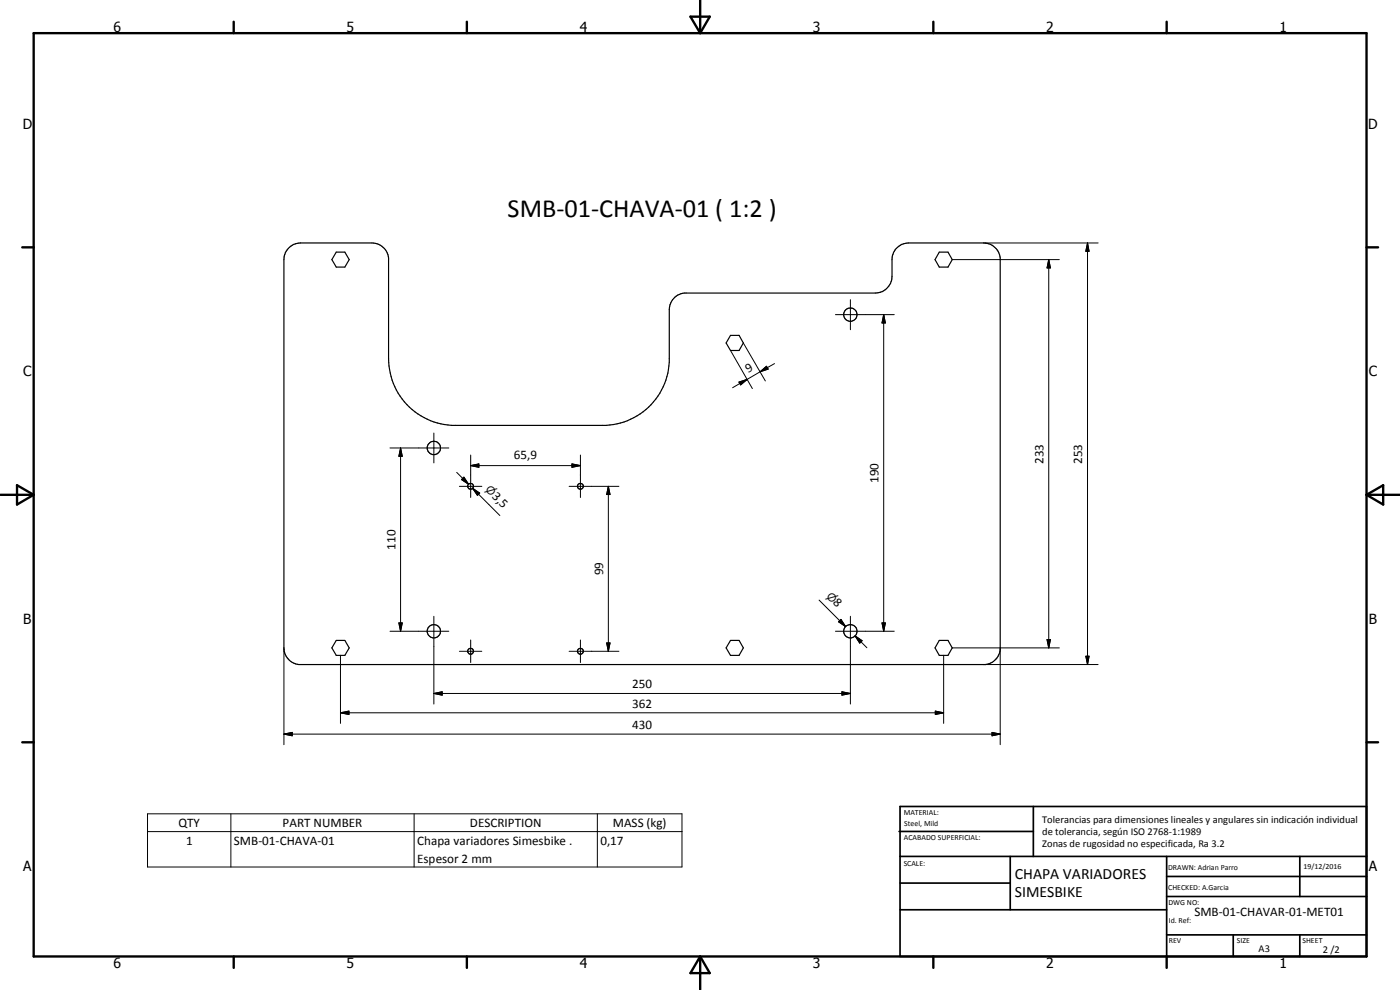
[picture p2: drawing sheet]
<svg xmlns="http://www.w3.org/2000/svg" width="420mm" height="297mm" viewBox="0 0 420 297" stroke-linecap="round" stroke-linejoin="round" font-family="sans-serif">
<g fill="none" stroke="#000" stroke-width=".35">
<path d="M86.5 74.5a4.8 4.8 0 0 1 3.7-1.6h21.4a5 5 0 0 1 5 4.5v30.3a20.1 20.1 0 0 0 18.9 19.9h46.4a20 20 0 0 0 19-18.9v-15.8a5 5 0 0 1 4.4-5h57.4a5.1 5.1 0 0 0 5-5v-5a5 5 0 0 1 5-5h22.5a5 5 0 0 1 5 4.5v117.5a5.1 5.1 0 0 1-4.5 4.5h-206a5 5 0 0 1-4.5-5v-116.5a4.7 4.7 0 0 1 1.3-3.4zM100.9 75.6h2.6l1.3 2.3-1.3 2.2h-2.6l-1.3-2.2zM281.9 75.6h2.6l1.3 2.3-1.3 2.2h-2.6l-1.3-2.2zM219.2 100.6h2.6l1.3 2.3-1.3 2.3h-2.6l-1.3-2.3zM100.9 192.2h2.6l1.3 2.2-1.3 2.2h-2.6l-1.3-2.2zM219.2 192.2h2.6l1.3 2.2-1.3 2.2h-2.6l-1.3-2.2zM281.9 192.2h2.6l1.3 2.2-1.3 2.2h-2.6l-1.3-2.2z"/>
<circle cx="255.2" cy="94.4" r="2"/>
<circle cx="130.2" cy="134.4" r="2"/>
<circle cx="141.2" cy="145.9" r=".89"/>
<circle cx="174.2" cy="145.9" r=".88"/>
<circle cx="130.2" cy="189.4" r="2.01"/>
<circle cx="141.2" cy="195.4" r=".88"/>
<circle cx="174.2" cy="195.4" r=".88"/>
<circle cx="255.2" cy="189.4" r="2"/>
</g>
<g fill="none" stroke="#000" stroke-width=".71">
<path d="M10.1 9.9h400v277.1h-400zM70.1 6.5v3.4M140.1 6.5v3.4M207.2 5h5.8l-2.9 4.9zM210.1 0v9.9M280.1 6.5v3.4M350.1 6.5v3.4M6.7 74.2h3.4M410.1 74.2h3.5M.1 148.5h10M5.1 145.6l5 2.9-5 2.9zM410.1 148.5h10"/>
<path d="M410.1 148.5l5-2.9v5.8zM6.7 222.7h3.4M410.1 222.7h3.5M70.1 287v3.4M140.1 287v3.4M210.1 287v10M210.1 287l2.9 5h-5.8zM280.1 287v3.4M350.1 287v3.4"/>
</g>
<g fill="none" stroke="#000" stroke-width=".51">
<path d="M269.8 249.5h40.3M270.1 242h140v45h-140zM270.1 257h140M303.2 257v16M310.1 242v15M350.1 257v30M390.1 257v12M270.1 265h33.1M270.1 273h80M350.1 269h60M350.1 263h60M350.1 280.5h60"/>
<path d="M370.1 280.5v6.5M390.1 280.5v6.5"/>
</g>
<g fill="none" stroke="#000" stroke-width=".3">
<path d="M285.8 77.9h32.1M295.2 72.9h34.4M314.7 77.9l.5 2.5h-1zM314.7 77.9v116.5M326.4 72.9l.4 2.5h-.9zM326.4 72.9v126.5M250.7 94.4h17.7M255.2 89.9v9M265.2 94.4l.5 2.5h-1zM265.2 94.4v95M219.2 105.2l6.6 11.4M221.8 114.6l2.4-.8-1.9 1.7z"/>
<path d="M223.1 102.9l6.6 11.4M224.2 113.8l-4.3 2.5M228.1 111.5l1.9-1.6 .5 .8zM228.1 111.5l-3.9 2.3M232.4 109.1l-4.3 2.4M117 134.4h17.7M120.2 134.4l.5 2.5h-1zM120.2 134.4v55M130.2 129.9v9M141.3 139.7l2.4-.5v1zM141.3 139.7h32.9M141.3 136.5v12.8"/>
<path d="M171.7 139.2l2.5 .5-2.5 .5zM174.2 136.5v12.8M137.1 141.7l3.5 3.6M137.9 145.9h6.7M138.5 143.9l.7-.7 1.4 2.1zM139.2 143.2l1.4 2.1-2.1-1.4zM141.8 146.5l2.2 1.5-.7 .6zM141.8 146.5l8.2 8.2M170.8 145.9h14.9M182.6 145.9l.5 2.5h-1zM182.6 145.9v49.5M85.2 194.4v29"/>
<path d="M102.2 196.6v20.4M117 189.4h17.7M119.7 186.9h1l-.5 2.5zM130.2 184.9v26.3M137.9 195.4h6.7M141.3 192v6.8M170.8 195.4h14.9M174.2 192v6.8M182.1 192.9h1l-.5 2.5zM245.8 180l8 8M250.7 189.4h17.7M251.7 186.6l.7-.8 1.4 2.2z"/>
<path d="M252 186.2l1.8 1.8M252.4 185.8l1.4 2.2-2.1-1.4zM255.2 184.9v26.3M256.6 190.8l2.1 1.4-.7 .8zM256.6 190.8l3.6 3.6M264.7 186.9h1l-.5 2.5zM283.2 196.6v20.4M285.8 194.4h32.1M295.2 199.4h34.4M300.2 194.4v29M314.2 191.9h1l-.5 2.5zM325.9 196.9h.9l-.4 2.5z"/>
<path d="M102.2 213.9l2.5-.5v1zM102.2 213.9h181M130.2 208.1l2.5-.5v1zM130.2 208.1h125M252.7 207.6l2.5 .5-2.5 .5zM280.7 213.4l2.5 .5-2.5 .5zM297.7 219.8l2.5 .5-2.5 .5zM85.2 220.3l2.5-.5v1zM85.2 220.3h215M44.3 244.2h160.4v15.9h-160.4zM44.3 249.5h160.4M69.3 244.2v15.9"/>
<path d="M124.3 244.2v15.9M179.3 244.2v15.9"/>
</g>
<g fill="#000">
<path d="M326.4 72.9l.4 2.5h-.9zM265.2 94.4l.5 2.5h-1zM314.7 77.9l.5 2.5h-1zM221.8 114.6l2.4-.8-1.9 1.7zM228.1 111.5l1.9-1.6 .5 .8zM120.2 134.4l.5 2.5h-1zM141.3 139.7l2.4-.5v1zM139.2 143.2l1.4 2.1-2.1-1.4zM141.8 146.5l2.2 1.5-.7 .6zM171.7 139.2l2.5 .5-2.5 .5zM182.6 145.9l.5 2.5h-1zM119.7 186.9h1l-.5 2.5z"/>
<path d="M182.1 192.9h1l-.5 2.5zM252.4 185.8l1.4 2.2-2.1-1.4zM256.6 190.8l2.1 1.4-.7 .8zM264.7 186.9h1l-.5 2.5zM314.2 191.9h1l-.5 2.5zM325.9 196.9h.9l-.4 2.5zM85.2 220.3l2.5-.5v1zM102.2 213.9l2.5-.5v1zM130.2 208.1l2.5-.5v1zM252.7 207.6l2.5 .5-2.5 .5zM280.7 213.4l2.5 .5-2.5 .5zM297.7 219.8l2.5 .5-2.5 .5z"/>
</g>
<text font-size="7.9" x="152.3" y="65.1">SMB-01-CHAVA-01 ( 1:2 )</text>
<g font-size="4.7">
<text x="304.6" y="263.8">CHAPA VARIADORES</text>
<text x="304.6" y="269.2">SIMESBIKE</text>
</g>
<g font-size="4.2">
<text x="34" y="9.6">6</text>
<text x="104" y="9.6">5</text>
<text x="174" y="9.6">4</text>
<text x="244" y="9.6">3</text>
<text x="314" y="9.6">2</text>
<text x="384" y="9.6">1</text>
<text x="6.8" y="38.7">D</text>
<text x="410.6" y="38.7">D</text>
<text x="7" y="112.9">C</text>
<text x="410.8" y="112.9">C</text>
<text x="7" y="187.1">B</text>
<text x="410.8" y="187.1">B</text>
<text x="7" y="261.4">A</text>
<text x="410.8" y="261.4">A</text>
<text x="34" y="290.4">6</text>
<text x="104" y="290.4">5</text>
<text x="174" y="290.4">4</text>
<text x="244" y="290.4">3</text>
<text x="314" y="290.4">2</text>
<text x="384" y="290.4">1</text>
</g>
<g font-size="3.9">
<text x="224.5" y="111.8" transform="rotate(-30 224.5 111.8)">9</text>
<text x="154.3" y="137.7">65,9</text>
<text x="313.2" y="139.2" transform="rotate(-90 313.2 139.2)">233</text>
<text x="324.8" y="139.2" transform="rotate(-90 324.8 139.2)">253</text>
<text x="147.5" y="149.1" transform="rotate(45 147.5 149.1)">3,5</text>
<text x="263.6" y="144.9" transform="rotate(-90 263.6 144.9)">190</text>
<text x="118.7" y="164.9" transform="rotate(-90 118.7 164.9)">110</text>
<text x="181" y="172.6" transform="rotate(-90 181 172.6)">99</text>
<text x="249.9" y="181.1" transform="rotate(45 249.9 181.1)">8</text>
<text x="189.7" y="206.5">250</text>
<text x="189.7" y="212.3">362</text>
<text x="189.7" y="218.7">430</text>
<text x="53.5" y="248.1">QTY</text>
<text x="84.8" y="248.1">PART NUMBER</text>
<text x="141" y="248.1">DESCRIPTION</text>
<text x="183.9" y="248.2">MASS (kg)</text>
<text x="55.8" y="253.4">1</text>
<text x="70.2" y="253.4">SMB-01-CHAVA-01</text>
<text x="125.2" y="253.5">Chapa variadores Simesbike .</text>
<text x="180.2" y="253.4">0,17</text>
<text x="125.2" y="258.8">Espesor 2 mm</text>
<text x="358.5" y="275">SMB-01-CHAVAR-01-MET01</text>
</g>
<g font-size="3.3">
<text x="145.5" y="147.2" transform="rotate(45 145.5 147.2)">⌀</text>
<text x="247.9" y="179.1" transform="rotate(45 247.9 179.1)">⌀</text>
</g>
<g font-size="3.1">
<text x="312.7" y="246.8">Tolerancias para dimensiones lineales y angulares sin indicación individual</text>
<text x="312.7" y="250.4">de tolerancia, según ISO 2768-1:1989</text>
<text x="312.7" y="254">Zonas de rugosidad no especificada, Ra 3.2</text>
<text x="377.7" y="285.6">A3</text>
<text x="397" y="285.9">2 /2</text>
</g>
<g font-size="2.4">
<text x="271.2" y="244.4">MATERIAL:</text>
<text x="271.3" y="252">ACABADO SUPERFICIAL:</text>
<text x="271.4" y="247.9">Steel, Mild</text>
<text x="271.2" y="259.7">SCALE:</text>
<text x="350.6" y="261">DRAWN: Adrian Parro</text>
<text x="391.2" y="260.6">19/12/2016</text>
<text x="350.6" y="267">CHECKED: A.Garcia</text>
<text x="350.6" y="271.4">DWG NO:</text>
<text x="350.8" y="276.9">Id. Ref:</text>
<text x="350.8" y="282.8">REV</text>
<text x="371.2" y="282.9">SIZE</text>
<text x="390.9" y="282.9">SHEET</text>
</g>
</svg>
